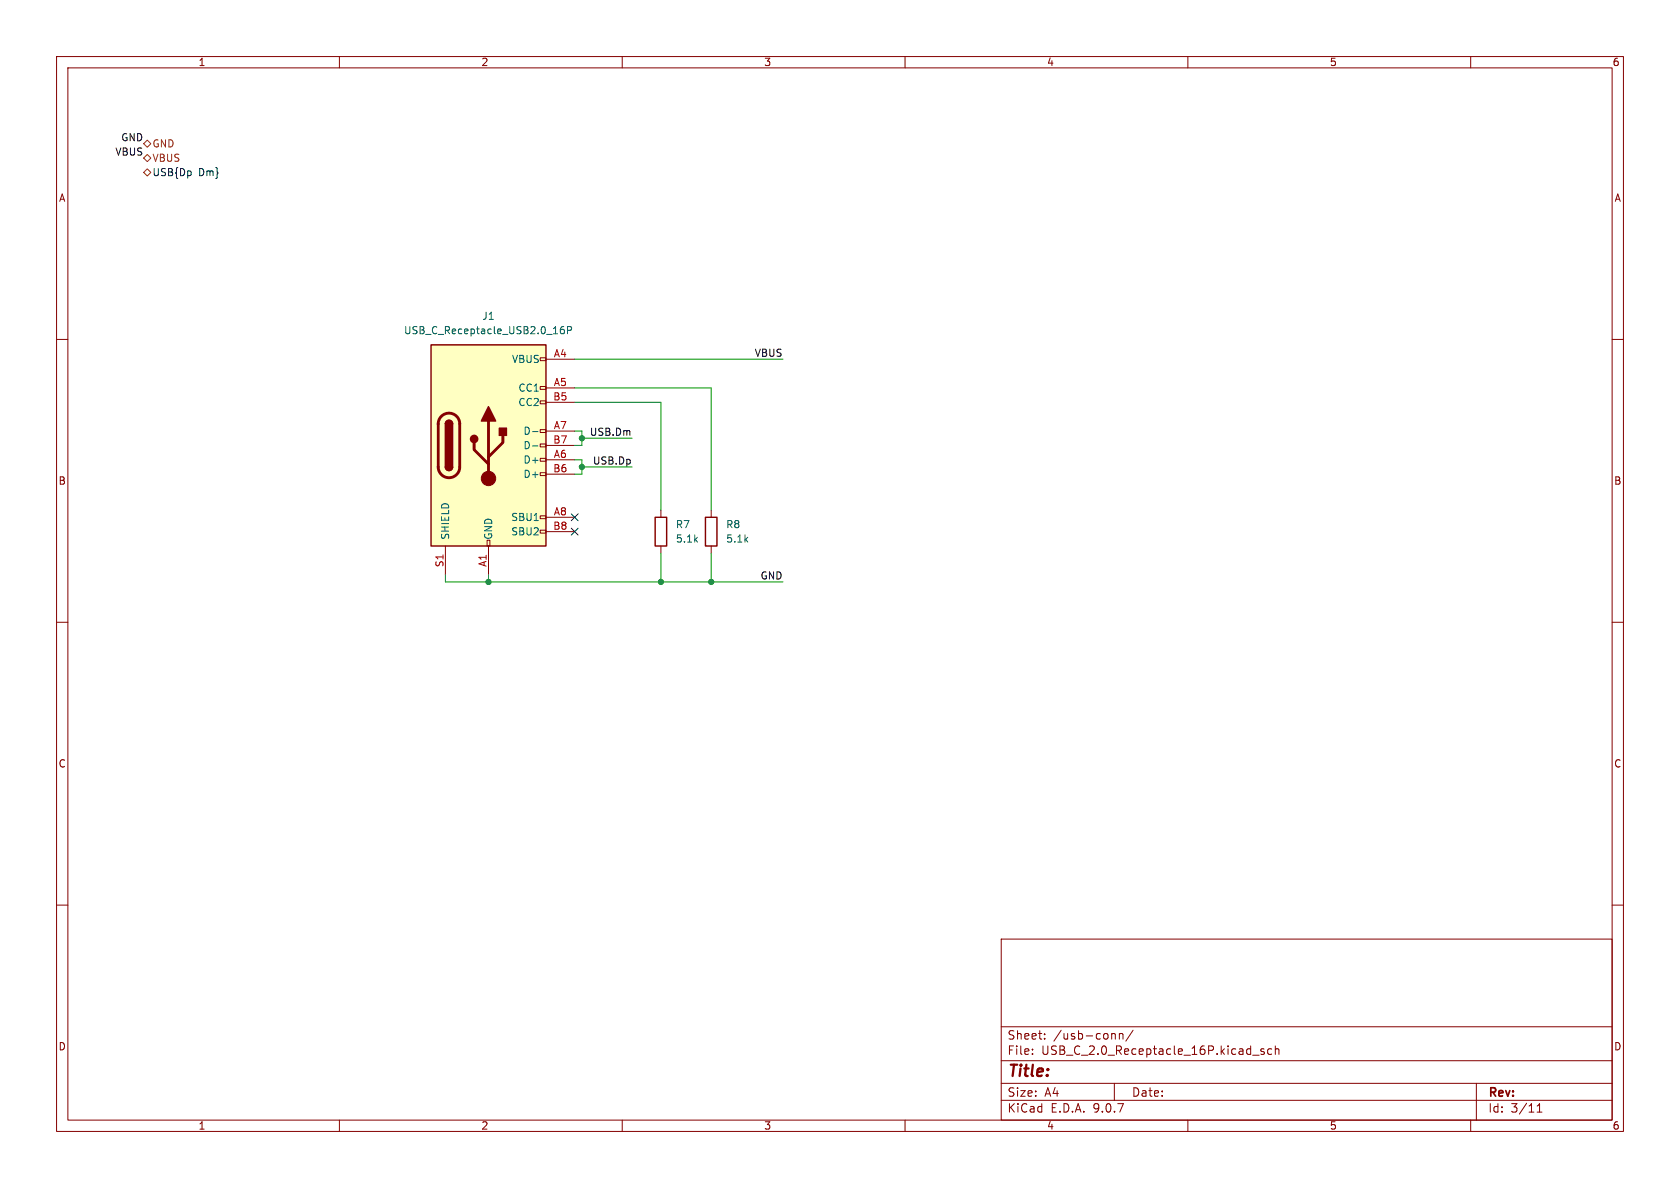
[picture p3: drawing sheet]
<svg xmlns="http://www.w3.org/2000/svg" width="297mm" height="210mm" viewBox="0 0 297 210" stroke-linecap="round" stroke-linejoin="round" font-family="sans-serif">
<g fill="none" stroke="#840000" stroke-width=".18">
<path d="M10 10h277v190h-277zM12 12h273v186h-273zM60 10v2M110 10v2M160 10v2M210 10v2M260 10v2M10 60h2M285 60h2M10 110h2M285 110h2M10 160h2"/>
<path d="M177 166h108v32h-108zM285 160h2M60 198v2M110 198v2M160 198v2M177 194.5h108M177 191.5h108M177 187.5h108M177 181.5h108M182.5 186.3v.1M182.5 185.5v.1M184.7 183.6v.1"/>
<path d="M184.7 182.8v.1M196.7 182.7h.3l.2 .2v.8M197 191.5v3M197.9 182.8l.2-.1 .4 .1v.9M197.9 182.7v1M200.3 182.1l-1.3 2M210 198v2M221.5 186.5h1.1M223.5 185.5l-.4-.1-.2 .2 .1 .2 .5 .2v.3h-.6M224.8 185.5l-.4-.1-.3 .3v.4l.1 .2h.6M225.5 185.5l.2-.1 .3 .1 .1 .9M225.5 184.9v1.5"/>
<path d="M260 198v2M261 191.5v6.5M271.7 196.6h.9M271.7 195.5l.5-.4v1.5"/>
</g>
<path d="M76.2 61h20.3v35.5h-20.3z" fill="#ffffc2"/>
<g fill="none" stroke="#840000" stroke-width=".18">
<path d="M95.5 63.2h1v.6h-1zM95.5 68.3h1v.5h-1zM95.5 70.9h1v.5h-1zM95.5 75.9h1v.6h-1zM95.5 78.5h1v.5h-1zM96.5 63.5h5.1M96.5 68.6h5.1M96.5 71.1h5.1M96.5 76.2h5.1M96.5 78.7h5.1M78.7 96.5v5.1M86.1 95.5h.5v1h-.5z"/>
<path d="M86.4 96.5v5.1M95.5 81h1v.5h-1zM95.5 83.6h1v.5h-1zM95.5 91.2h1v.5h-1zM95.5 93.7h1v.5h-1zM96.5 81.3h5.1M96.5 83.8h5.1M96.5 91.4h5.1M96.5 94h5.1M116.8 90.2v1.2M116.8 96.5v1.3M125.7 90.2v1.2"/>
<path d="M125.7 96.5v1.3"/>
</g>
<path d="M76.2 61h20.3v35.5h-20.3zM78.7 74.9a.64 .64 0 0 1 .7-.6 .64 .64 0 0 1 .6 .6M78.7 82.6a.64 .64 0 0 0 .7 .6 .64 .64 0 0 0 .6-.6M115.8 91.4h2.1v5.1h-2.1zM124.7 91.4h2v5.1h-2z" fill="none" stroke="#840000" stroke-width=".25"/>
<path d="M78 73.6a1.9 1.9 0 0 1 2.1-.4 1.9 1.9 0 0 1 1.2 1.7v7.7a1.91 1.91 0 0 1-1.9 1.8 1.91 1.91 0 0 1-1.9-1.8v-7.8l.1-.7zM83.8 78.2v1.3l2.6 2.5M86.4 74.4v10.2M88.9 77v1.2l-2.5 2.6" fill="none" stroke="#840000" stroke-width=".51"/>
<g fill="#840000" stroke="#840000" stroke-width=".25">
<path d="M78.7 74.9h1.3v7.7h-1.3z"/>
<path d="M78.9 74.5a.64 .64 0 0 1 .7-.2 .64 .64 0 0 1 .4 .6h-1.3z"/>
<path d="M78.7 82.6h1.3a.64 .64 0 0 1-.6 .6 .64 .64 0 0 1-.7-.6z"/>
<path d="M86.4 71.9l1.2 2.5h-2.5z"/>
<path d="M88.3 75.7h1.2v1.3h-1.2z"/>
<circle cx="83.8" cy="77.6" r=".63"/>
</g>
<circle cx="86.4" cy="84.6" r="1.27" fill="#840000" stroke="#840000" stroke-width=".18"/>
<path d="M99.7 57.7l-.4 .1a.86 .86 0 0 0 0 1.2l.4-.1 .1-.4-.3-.3h-.2l-.2 .3M100.3 58.4l.6-.1 .2-.1-.1-.3-.7-.2v1.3M94.1 76.3h1M94.1 78.8h1" fill="none" stroke="#006464" stroke-width=".18"/>
<path d="M25.4 27.9l.6-.6 .7 .6-.7 .7zM25.4 30.5l.6-.7 .7 .7-.7 .6zM25.4 25.4l.6-.6 .7 .6-.7 .6z" fill="none" stroke="#725600" stroke-width=".18"/>
<path d="M101.6 71.1h15.2v19.1M101.6 76.2h1.3v2.5h-1.3M101.6 68.6h24.1v21.6M101.6 63.5h36.8M102.9 77.5h8.9M101.6 81.3h1.3v2.5h-1.3M102.9 82.6h8.9M116.8 97.8v5.1M125.7 97.8v5.1M78.7 101.6v1.3h59.7M86.4 101.6v1.3" fill="none" stroke="#009600" stroke-width=".18"/>
<path d="M101 90.8l1.2 1.2M101 93.4l1.2 1.2M102.2 90.8l-1.2 1.2M102.2 93.4l-1.2 1.2" fill="none" stroke="#000084" stroke-width=".18"/>
<g fill="#009600" stroke="#009600" stroke-width=".18">
<circle cx="116.8" cy="102.9" r=".46"/>
<circle cx="102.9" cy="82.6" r=".46"/>
<circle cx="102.9" cy="77.5" r=".46"/>
<circle cx="86.4" cy="102.9" r=".46"/>
<circle cx="125.7" cy="102.9" r=".46"/>
</g>
<text font-size="2.8" fill="#840000" x="178" y="190.9">Title:</text>
<g font-size="2.1" fill="#840000">
<text x="178" y="184">Sheet:</text>
<text x="186.2" y="184">/usb-conn/</text>
<text x="178" y="186.7">File:</text>
<text x="184.1" y="186.7">USB_C_2.0_Receptacle_16P.kicad_sch</text>
<text x="178" y="196.9">KiCad</text>
<text x="178" y="194.1">Size:</text>
<text x="184.7" y="194.1">A4</text>
<text x="185.7" y="196.9">E.D.A.</text>
<text x="193.3" y="196.9">9.0.7</text>
<text x="200" y="194.1">Date:</text>
<text x="263" y="194.3">Rev:</text>
<text x="263" y="196.9">Id:</text>
<text x="267.1" y="196.9">3/11</text>
</g>
<g font-size="1.8" fill="#840000">
<text x="35" y="11.9">1</text>
<text x="85" y="11.9">2</text>
<text x="135" y="11.9">3</text>
<text x="185" y="11.9">4</text>
<text x="235" y="11.9">5</text>
<text x="285" y="11.9">6</text>
<text x="10.3" y="35.9">A</text>
<text x="285.3" y="35.9">A</text>
<text x="10.3" y="85.9">B</text>
<text x="285.3" y="85.9">B</text>
<text x="10.3" y="135.9">C</text>
<text x="285.3" y="135.9">C</text>
<text x="10.3" y="185.9">D</text>
<text x="285.3" y="185.9">D</text>
<text x="35" y="199.9">1</text>
<text x="85" y="199.9">2</text>
<text x="135" y="199.9">3</text>
<text x="185" y="199.9">4</text>
<text x="235" y="199.9">5</text>
<text x="285" y="199.9">6</text>
</g>
<g font-size="1.8" fill="#0f0f0f">
<text x="20.3" y="27.6">VBUS</text>
<text x="21.3" y="25.1">GND</text>
<text x="133.3" y="63.2">VBUS</text>
<text x="104.2" y="77.1">USB.Dm</text>
<text x="104.7" y="82.2">USB.Dp</text>
<text x="134.4" y="102.5">GND</text>
</g>
<g font-size="1.8" fill="#725600">
<text x="26.9" y="28.8">VBUS</text>
<text x="26.9" y="26.3">GND</text>
</g>
<g font-size="1.8" fill="#000084">
<text x="26.9" y="31.3">USB{Dp</text>
<text x="35.1" y="31.3">Dm}</text>
</g>
<g font-size="1.8" fill="#006464">
<text x="71.3" y="59.3">USB_C_Receptacle_USB2.0_16P</text>
<text x="85.2" y="56.7">J1</text>
<text x="90.4" y="64.4">VBUS</text>
<text x="91.6" y="69.4">CC1</text>
<text x="91.6" y="72">CC2</text>
<text x="92.5" y="77.1">D-</text>
<text x="92.5" y="79.6">D-</text>
<text x="92.5" y="82.1">D+</text>
<text x="92.5" y="84.7">D+</text>
<text x="79.6" y="95.5" transform="rotate(-90 79.6 95.5)">SHIELD</text>
<text x="87.2" y="95.5" transform="rotate(-90 87.2 95.5)">GND</text>
<text x="90.3" y="92.3">SBU1</text>
<text x="90.3" y="94.8">SBU2</text>
<text x="119.4" y="93.6">R7</text>
<text x="128.3" y="93.6">R8</text>
<text x="119.4" y="96.1">5.1k</text>
<text x="128.3" y="96.1">5.1k</text>
</g>
<g font-size="1.8" fill="#a90000">
<text x="97.8" y="63.2">A4</text>
<text x="97.7" y="70.9">B5</text>
<text x="97.8" y="68.3">A5</text>
<text x="97.8" y="75.9">A7</text>
<text x="97.7" y="78.5">B7</text>
<text x="97.7" y="83.6">B6</text>
<text x="97.8" y="81">A6</text>
<text x="97.7" y="93.7">B8</text>
<text x="97.8" y="91.2">A8</text>
<text x="78.5" y="100.4" transform="rotate(-90 78.5 100.4)">S1</text>
<text x="86.1" y="100.3" transform="rotate(-90 86.1 100.3)">A1</text>
</g>
</svg>
